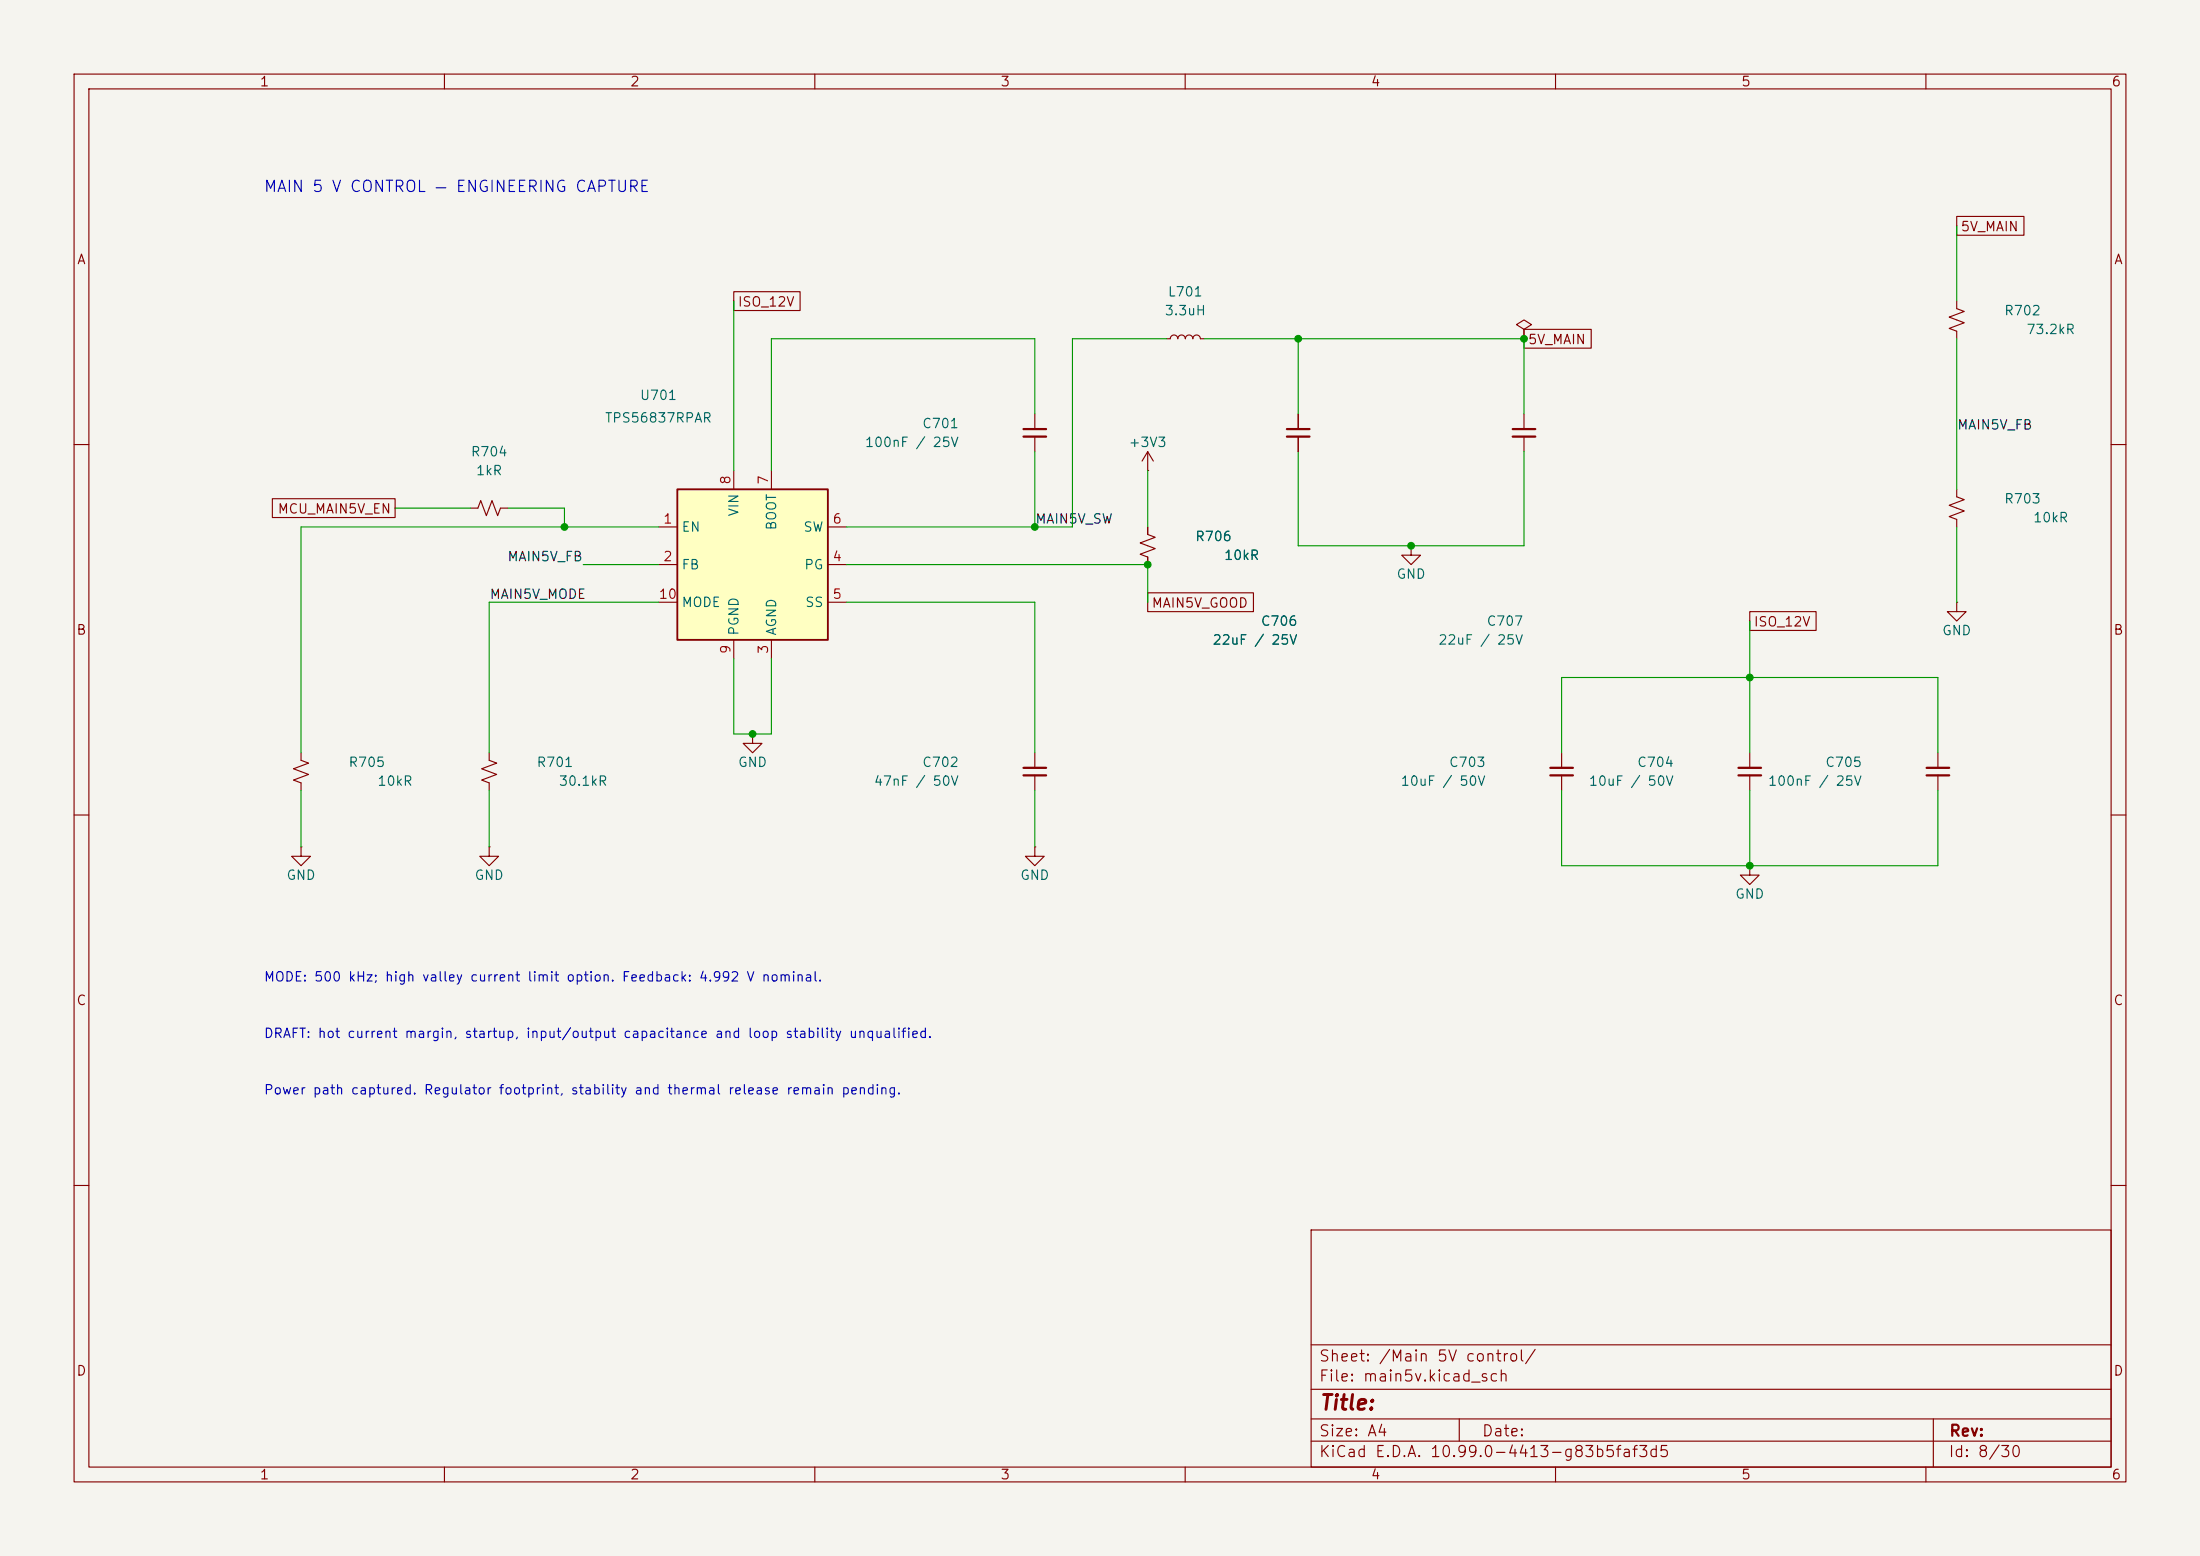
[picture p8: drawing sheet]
<svg xmlns="http://www.w3.org/2000/svg" width="297mm" height="210mm" viewBox="0 0 297 210" stroke-linecap="round" stroke-linejoin="round" font-family="sans-serif">
<path d="M0 0h297v210h-297z" fill="#f5f4ef" stroke="#f5f4ef" stroke-width=".14"/>
<g fill="none" stroke="#840000" stroke-width=".15">
<path d="M10 10h277v190h-277zM12 12h273v186h-273zM60 10v2M110 10v2M160 10v2M210 10v2M260 10v2M10 60h2M63.5 68.6h1l.4-1 .8 2 .7-2 .8 2 .4-1h1M154.9 63.5h.1M154.9 61l-.7 1.2M154.9 61l.8 1.2"/>
<path d="M154.9 61v2.5M264.2 66v1.1l1 .3-2.1 .8 2.1 .8-2.1 .7 1.1 .4v1M285 60h2M264.2 81.3v1.3h1.2l-1.2 1.2-1.3-1.2h1.3M264.2 81.3h.1M10 110h2M285 110h2M10 160h2M177 166h108v32h-108zM285 160h2M60 198v2M110 198v2"/>
<path d="M160 198v2M177 194.5h108M177 191.5h108M177 187.5h108M177 181.5h108M197 191.5v3M210 198v2M260 198v2M261 191.5v6.5"/>
</g>
<path d="M91.4 66h20.4v20.4h-20.4z" fill="#ffffc2"/>
<path d="M91.4 66h20.4v20.4h-20.4z" fill="none" stroke="#840000" stroke-width=".25"/>
<g fill="none" stroke="#840000" stroke-width=".15">
<path d="M99.1 39.4h8.9v2.5h-8.9zM264.2 29.2h9v2.6h-9zM139.7 55.9v2M139.7 58.9v2.1M157.5 45.7h.5a.51 .51 0 0 1 .5-.5 .51 .51 0 0 1 .5 .5 .51 .51 0 0 1 .5-.5 .51 .51 0 0 1 .5 .5 .51 .51 0 0 1 .5-.5 .51 .51 0 0 1 .5 .5 .51 .51 0 0 1 .5-.5 .51 .51 0 0 1 .6 .5h.5M175.3 55.9v2M175.3 58.9v2.1M205.7 44.5l1.1-.7-1.1-.6-1 .6 1 .7v1.2M205.7 45.7h.1M205.7 44.4h9.1v2.6h-9.1zM205.7 55.9v2M205.7 58.9v2.1"/>
<path d="M264.2 40.6v1.1l1 .3-2.1 .8 2.1 .8-2.1 .7 1.1 .4v1M36.8 67.3h16.5v2.6h-16.5zM88.9 71.1h2.5M88.9 76.2h2.5M99.1 63.5v2.5M104.1 63.5v2.5M111.8 71.1h2.5M111.8 76.2h2.5M154.9 71.1v1l1.1 .4-2.1 .8 2.1 .7-2.1 .8 1 .4v1M190.5 73.7v1.2h1.3l-1.3 1.3-1.3-1.3h1.3M190.5 73.7h.1M88.9 81.3h2.5"/>
<path d="M99.1 86.4v2.5M101.6 99.1v1.2h1.3l-1.3 1.3-1.3-1.3h1.3M101.6 99.1h.1M104.1 86.4v2.5M111.8 81.3h2.5M154.9 80h14.3v2.6h-14.3zM236.2 82.5h9v2.6h-9zM40.6 114.3v1.3h1.3l-1.3 1.2-1.2-1.2h1.2M40.6 114.3h.1M40.6 101.6v1l1.1 .4-2.1 .8 2.1 .7-2.1 .8 1 .4v1M66 101.6v1l1.1 .4-2.1 .8 2.1 .7-2.1 .8 1 .4v1M66 114.3v1.3h1.3l-1.3 1.2-1.2-1.2h1.2"/>
<path d="M66 114.3h.1M139.7 114.3v1.3h1.3l-1.3 1.2-1.3-1.2h1.3M139.7 114.3h.1M139.7 101.6v2M139.7 104.6v2.1M210.8 101.6v2M210.8 104.6v2.1M236.2 116.8v1.3h1.3l-1.3 1.3-1.3-1.3h1.3M236.2 116.8h.1M236.2 101.6v2M236.2 104.6v2.1M261.6 101.6v2"/>
<path d="M261.6 104.6v2.1"/>
</g>
<g fill="none" stroke="#840000" stroke-width=".3">
<path d="M138.2 57.9h3M138.2 58.9h3M173.7 57.9h3.1M173.7 58.9h3.1M204.2 57.9h3.1M204.2 58.9h3.1M138.2 103.6h3M138.2 104.6h3M209.3 103.6h3M209.3 104.6h3M234.7 103.6h3M234.7 104.6h3"/>
<path d="M260.1 103.6h3M260.1 104.6h3"/>
</g>
<g fill="none" stroke="#009600" stroke-width=".15">
<path d="M264.2 30.5v10.1M99.1 40.6v22.9M139.7 55.9v-10.2h-35.6v17.8M157.5 45.7h-12.7v25.4h-30.5M162.6 45.7h43.1v10.2M175.3 45.7v10.2M264.2 45.7v20.3M53.3 68.6h10.2M68.6 68.6h7.6v2.5M78.7 76.2h10.2M88.9 71.1h-48.3v30.5M114.3 76.2h40.6v5.1"/>
<path d="M139.7 61v10.1M154.9 63.5v7.6M175.3 61v12.7h30.4v-12.7M264.2 71.1v10.2M88.9 81.3h-22.9v20.3M99.1 88.9v10.2h5v-10.2M114.3 81.3h25.4v20.3M236.2 83.8v17.8M40.6 106.7v7.6M66 106.7v7.6M139.7 106.7v7.6M210.8 101.6v-10.2h50.8v10.2"/>
<path d="M210.8 106.7v10.1h50.8v-10.1M236.2 106.7v10.1"/>
</g>
<g fill="#009600" stroke="#009600" stroke-width=".14">
<circle cx="76.2" cy="71.1" r=".46"/>
<circle cx="139.7" cy="71.1" r=".46"/>
<circle cx="154.9" cy="76.2" r=".46"/>
<circle cx="175.3" cy="45.7" r=".46"/>
<circle cx="190.5" cy="73.7" r=".46"/>
<circle cx="205.7" cy="45.7" r=".46"/>
<circle cx="101.6" cy="99.1" r=".46"/>
<circle cx="236.2" cy="91.4" r=".46"/>
<circle cx="236.2" cy="116.8" r=".46"/>
</g>
<text font-size="2" fill="#840000" x="178" y="190.8">Title:</text>
<text font-size="1.5" fill="#0000c2" x="35.5" y="26.3">MAIN 5 V CONTROL — ENGINEERING CAPTURE</text>
<g font-size="1.5" fill="#840000">
<text x="178" y="184.1">Sheet: /Main 5V control/</text>
<text x="178" y="186.8">File: main5v.kicad_sch</text>
<text x="178" y="197">KiCad E.D.A. 10.99.0-4413-g83b5faf3d5</text>
<text x="178" y="194.2">Size: A4</text>
<text x="200" y="194.2">Date:</text>
<text x="263" y="197">Id: 8/30</text>
<text x="263" y="194.2">Rev:</text>
</g>
<g font-size="1.3" fill="#840000">
<text x="35" y="12">1</text>
<text x="85" y="12">2</text>
<text x="135" y="12">3</text>
<text x="185" y="12">4</text>
<text x="235" y="12">5</text>
<text x="285" y="12">6</text>
<text x="10.3" y="36">A</text>
<text x="264.6" y="31.5">5V_MAIN</text>
<text x="285.3" y="36">A</text>
<text x="99.5" y="41.7">ISO_12V</text>
<text x="206.2" y="46.8">5V_MAIN</text>
<text x="37.4" y="69.6">MCU_MAIN5V_EN</text>
<text x="155.4" y="82.3">MAIN5V_GOOD</text>
<text x="10.2" y="86">B</text>
<text x="236.7" y="84.9">ISO_12V</text>
<text x="285.2" y="86">B</text>
<text x="10.2" y="136">C</text>
<text x="285.2" y="136">C</text>
<text x="10.2" y="186">D</text>
<text x="285.2" y="186">D</text>
<text x="35" y="200">1</text>
<text x="85" y="200">2</text>
<text x="135" y="200">3</text>
<text x="185" y="200">4</text>
<text x="235" y="200">5</text>
<text x="285" y="200">6</text>
</g>
<g font-size="1.3" fill="#006464">
<text x="157.6" y="40.3">L701</text>
<text x="157.1" y="42.9">3.3uH</text>
<text x="270.5" y="42.9">R702</text>
<text x="273.5" y="45.4">73.2kR</text>
<text x="81.6" y="57.4">TPS56837RPAR</text>
<text x="86.3" y="54.3">U701</text>
<text x="124.4" y="58.1">C701</text>
<text x="63.5" y="61.9">R704</text>
<text x="64.2" y="64.5">1kR</text>
<text x="116.7" y="60.7">100nF / 25V</text>
<text x="152.3" y="60.7">+3V3</text>
<text x="100" y="69.8" transform="rotate(-90 100 69.8)">VIN</text>
<text x="105.1" y="71.7" transform="rotate(-90 105.1 71.7)">BOOT</text>
<text x="270.5" y="68.3">R703</text>
<text x="274.4" y="70.8">10kR</text>
<text x="91.9" y="72.1">EN</text>
<text x="91.9" y="77.2">FB</text>
<text x="108.4" y="72.1">SW</text>
<text x="108.5" y="77.2">PG</text>
<text x="161.3" y="73.4">R706</text>
<text x="165.2" y="75.9">10kR</text>
<text x="91.9" y="82.2">MODE</text>
<text x="108.6" y="82.2">SS</text>
<text x="188.4" y="78.4">GND</text>
<text x="100" y="85.9" transform="rotate(-90 100 85.9)">PGND</text>
<text x="105.1" y="85.9" transform="rotate(-90 105.1 85.9)">AGND</text>
<text x="163.6" y="87.3">22uF / 25V</text>
<text x="170.1" y="84.8">C706</text>
<text x="194.1" y="87.3">22uF / 25V</text>
<text x="200.6" y="84.8">C707</text>
<text x="262.1" y="86.1">GND</text>
<text x="47" y="103.8">R705</text>
<text x="50.9" y="106.4">10kR</text>
<text x="72.4" y="103.8">R701</text>
<text x="75.3" y="106.4">30.1kR</text>
<text x="99.5" y="103.8">GND</text>
<text x="117.9" y="106.4">47nF / 50V</text>
<text x="124.4" y="103.8">C702</text>
<text x="189" y="106.4">10uF / 50V</text>
<text x="195.5" y="103.8">C703</text>
<text x="214.4" y="106.4">10uF / 50V</text>
<text x="220.9" y="103.8">C704</text>
<text x="238.6" y="106.4">100nF / 25V</text>
<text x="246.3" y="103.8">C705</text>
<text x="38.6" y="119.1">GND</text>
<text x="64" y="119.1">GND</text>
<text x="137.6" y="119.1">GND</text>
<text x="234.2" y="121.6">GND</text>
</g>
<g font-size="1.3" fill="#0f0f0f">
<text x="264.1" y="58.3">MAIN5V_FB</text>
<text x="139.7" y="71">MAIN5V_SW</text>
<text x="68.4" y="76.1">MAIN5V_FB</text>
<text x="66" y="81.2">MAIN5V_MODE</text>
</g>
<g font-size="1.3" fill="#a90000">
<text x="98.9" y="65.5" transform="rotate(-90 98.9 65.5)">8</text>
<text x="104" y="65.5" transform="rotate(-90 104 65.5)">7</text>
<text x="89.4" y="71">1</text>
<text x="112.3" y="71">6</text>
<text x="89.4" y="76.1">2</text>
<text x="112.3" y="76.1">4</text>
<text x="88.8" y="81.1">10</text>
<text x="112.3" y="81.1">5</text>
<text x="98.9" y="88.4" transform="rotate(-90 98.9 88.4)">9</text>
<text x="104" y="88.4" transform="rotate(-90 104 88.4)">3</text>
</g>
<g font-size="1.3" fill="#0000c2">
<text x="35.5" y="132.8">MODE: 500 kHz; high valley current limit option. Feedback: 4.992 V nominal.</text>
<text x="35.5" y="140.4">DRAFT: hot current margin, startup, input/output capacitance and loop stability unqualified.</text>
<text x="35.5" y="148">Power path captured. Regulator footprint, stability and thermal release remain pending.</text>
</g>
</svg>
